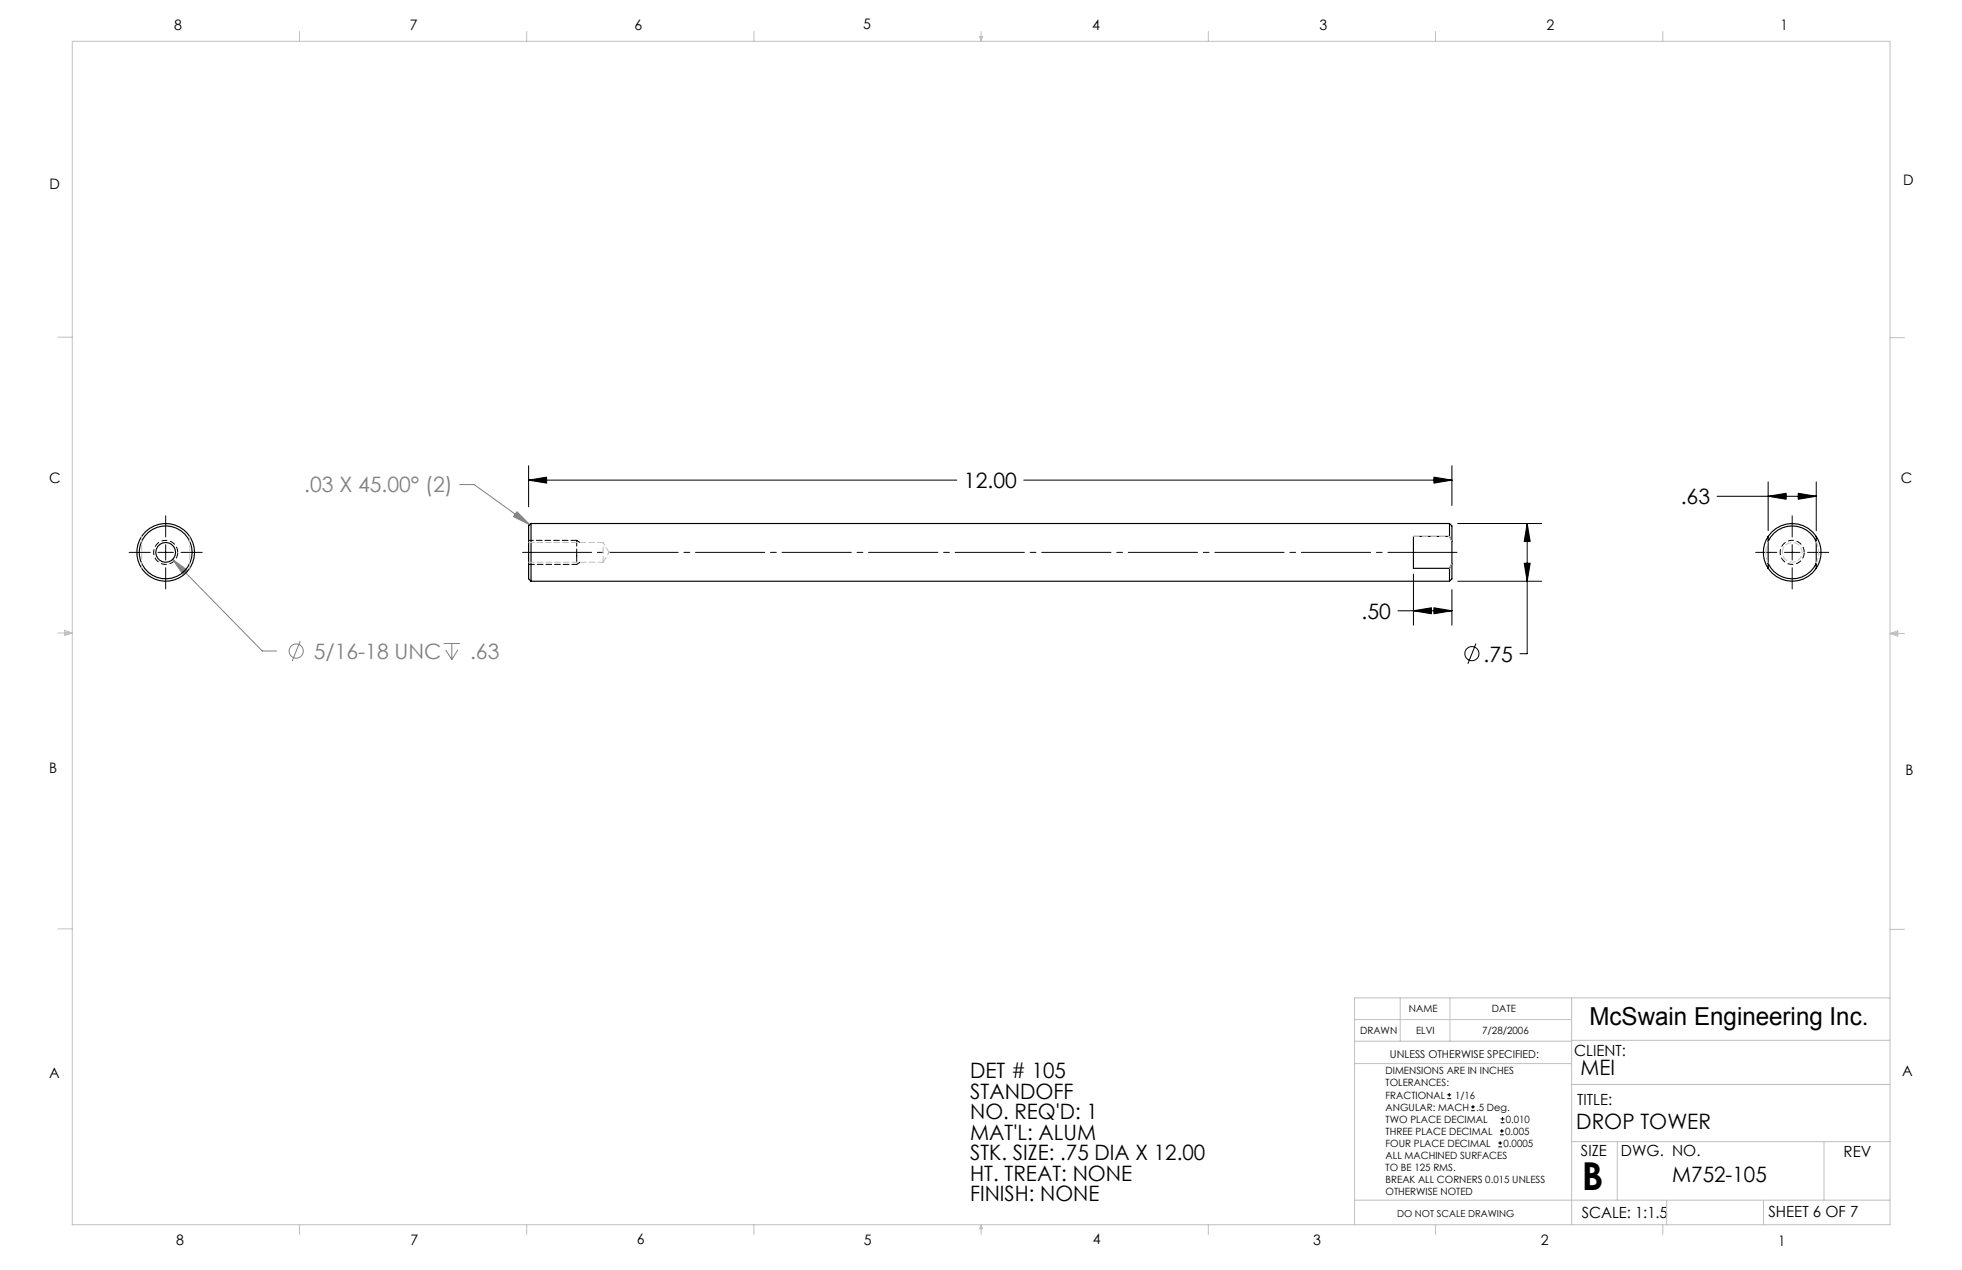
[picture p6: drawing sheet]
<svg xmlns="http://www.w3.org/2000/svg" width="432mm" height="279mm" viewBox="0 0 432 279" stroke-linecap="round" stroke-linejoin="round" font-family="sans-serif">
<g fill="none" stroke="#808080" stroke-width=".22">
<path d="M101.2 106.6h3.2l12.2 8.8M113.8 112.6l2.8 2.8-3.6-1.7zM38 123.1l3.2 2.3-.9 1zM38 123.1l19.7 20.1h3.2M66.1 141l-1.8 4.5M97.7 141.6h3.5M98.1 143l1.3 2.1M99.4 141.6v3.5M100.8 143l-1.4 2.1"/>
<circle cx="65.2" cy="143.2" r="1.56"/>
</g>
<g fill="none" stroke="#000" stroke-width=".22">
<path d="M36.5 113.5v4.6M36.5 119.8v3.4M116.3 105.6l4-.6v1.3zM116.3 102.5v9M116.3 105.6h94.3M225.3 105.6h94.2M315.6 105l3.9 .6-3.9 .7zM319.5 102.5v8.7M320.8 115.2h18.5M336.1 115.2l.7 3.9h-1.4zM336.1 115.2v28.6h-1.6M377.9 109.2h21.8"/>
<path d="M389.1 109.2l4-.7v1.3zM389.1 106v10.7M394.4 113.5v4.6M394.4 119.8v3.4M395.8 108.5l3.9 .7-3.9 .6zM399.7 106v10.7M28.4 121.5h4.7M34.8 121.5h3.4M36.5 124.9v4.7M39.9 121.5h4.6M307.7 134.4h11.8M311.1 134.4l3.9-.7v1.3z"/>
<path d="M311.1 126.3v11.2M315.6 133.7l3.9 .7-3.9 .6zM319.5 129.7v7.8M320.8 127.9h18.5M335.4 123.9h1.4l-.7 4zM386.4 121.5h4.6M392.7 121.5h3.4M394.4 124.9v4.7M397.8 121.5h4.7M324.8 141.6l-1.7 4.4M318.5 241.7h.9M318.5 240.9h.9"/>
<path d="M318.9 240.4v.9M323.8 244.4h.8M323.8 243.5h.8M324.2 243.1v.8M329.7 252.3h.9M329.7 251.5h.9M330.1 249.7h.9M330.1 248.8h.9M330.2 251v.9M330.3 247h.8M330.3 246.2h.8M330.5 248.4v.8"/>
<path d="M330.7 245.7v.9"/>
<circle cx="323.9" cy="143.8" r="1.56"/>
</g>
<path d="M39.1 121.5a2.65 2.65 0 0 0-3.9-2.3 2.65 2.65 0 0 0-.2 4.5 2.65 2.65 0 0 0 4.1-1.9v-.3M397.1 121.5a2.65 2.65 0 0 0-3.9-2.3 2.65 2.65 0 0 0-.2 4.5 2.65 2.65 0 0 0 4.1-1.9v-.3" fill="none" stroke="#000" stroke-width=".22" stroke-dasharray="1.3 .6" stroke-linecap="butt"/>
<path d="M126.9 118.9h-10.6M126.9 118.9v2.6M127.6 119.3l-.7-.4M116.3 124.2h10.6M126.9 124.2l.7-.5M126.9 121.5v.8M126.9 122.3v1.9" fill="none" stroke="#000" stroke-width=".22" stroke-dasharray="1.3 .6"/>
<path d="M115 121.5h205.7" fill="none" stroke="#000" stroke-width=".22" stroke-dasharray="15.2 1.3 1.3 1.3"/>
<g fill="none" stroke="#c0c0c0" stroke-width=".22">
<path d="M15.9 9.1h400.1v260.3h-400.1zM65.9 6.9v2.2M115.9 6.9v2.2M165.9 6.9v2.2M215.6 8h.6l-.3 1.1zM215.7 8l.2 1.1M215.9 6.9v2.2M216.1 8l-.2 1.1M265.9 6.9v2.2M315.9 6.9v2.2M365.9 6.9v2.2M12.7 74.2h3.2"/>
<path d="M416 74.3h3.1M12.7 139.3h3.2M14.2 139l1.7 .3M14.2 138.7l1.7 .6-1.7 .5zM15.9 139.3l-1.7 .2M416 139.4h3.1M416 139.4l1.7-.6v1.1zM416 139.4l1.7 .2M417.7 139.1l-1.7 .3M12.7 204.4h3.2M308.2 219.5v9.6M319.1 219.5v9.6"/>
<path d="M345.9 219.5v49.9M416 204.5h3.1M416 219.5h-117.9v49.9M298.1 234h47.8M298.1 229.1h47.8M298.1 224.3h47.8M345.9 228.9h70.1M345.9 238.6h70.1M345.9 251.2h70.1M355.9 251.2v12.8M401.4 251.2v12.8M65.9 269.4v2.2"/>
<path d="M115.9 269.4v2.2M165.9 269.4v2.2M215.9 269.4v2.2M215.9 269.4l.3 .9h-.6zM265.9 269.4v2.2M298.1 264h117.9M315.9 269.4v2.2M365.9 269.4v2.2M366.8 264v5.4M388.1 264v5.4"/>
</g>
<path d="M315.6 105l3.9 .6-3.9 .7zM116.3 105.6l4-.6v1.3zM315.6 133.7l3.9 .7-3.9 .6zM311.1 134.4l3.9-.7v1.3zM335.4 123.9h1.4l-.7 4zM336.1 115.2l.7 3.9h-1.4zM389.1 109.2l4-.7v1.3zM395.8 108.5l3.9 .7-3.9 .6z" fill="#000"/>
<path d="M38 123.1l2.3 3.3 .9-1zM113.8 112.6l2.8 2.8-3.6-1.7z" fill="#808080"/>
<g fill="none" stroke="#000" stroke-width=".25">
<path d="M116.9 115.2v12.7M116.9 115.2l-.6 .5v11.6l.6 .6M116.9 115.2h202.1M319 115.2v2.8M319 118h-7.9v7h7.9M319 115.2l.5 .5v3.4M319 118l.5 1.1M319.5 119.1v4.8M389.1 119.1a5.8 5.8 0 0 1 5.3-3.4 5.8 5.8 0 0 1 5.3 3.4M389.1 118a6.4 6.4 0 0 1 10.6 0M389.1 118a6.4 6.4 0 0 0 0 7M389.1 118v7"/>
<path d="M399.7 118a6.4 6.4 0 0 1 0 7M399.7 118v7M116.9 127.9h202.1M319 125v2.9M319.5 123.9v3.4l-.5 .6M319.5 123.9l-.5 1.1M389.1 125a6.4 6.4 0 0 0 10.6 0M389.1 123.9a5.8 5.8 0 0 0 5.3 3.4 5.8 5.8 0 0 0 5.3-3.4"/>
<circle cx="36.5" cy="121.5" r="5.8"/>
<circle cx="36.5" cy="121.5" r="6.3"/>
<circle cx="36.5" cy="121.5" r="2.18"/>
</g>
<g fill="none" stroke="#c0c0c0" stroke-width=".22" stroke-dasharray="1.3 .6">
<path d="M31.2 118v7M132.7 119.3h-16.4M311.1 118h7.9M319 118l.5 1.1M399.7 119.1a5.8 5.8 0 0 1 0 4.8M41.8 125v-7M116.3 123.7h16.4M132.7 121.5v-2.2M132.7 123.7v-2.2M132.7 123.7l1.4-2.2M134.1 121.5l-1.4-2.2M319.5 123.9l-.5 1.1"/>
<path d="M388.6 121.5l.1-1.1 .4-1.3M389.1 123.9l-.4-1.3-.1-1.1M392.3 121.5a2.18 2.18 0 0 1 3-2 2.18 2.18 0 0 1 .6 3.6 2.18 2.18 0 0 1-3.5-.9l-.1-.7"/>
</g>
<text font-size="8.5" x="348.1" y="261.8">B</text>
<text font-size="5.5" x="349.8" y="225.5">McSwain Engineering Inc.</text>
<g font-size="4.7">
<text x="212.2" y="107.4">12.00</text>
<text x="369.9" y="110.9">.63</text>
<text x="299.7" y="136.1">.50</text>
<text x="326.5" y="145.5">.75</text>
<text x="213.5" y="237.3">DET # 105</text>
<text x="347.8" y="236.6">MEI</text>
<text x="213.5" y="241.8">STANDOFF</text>
<text x="213.5" y="246.3">NO. REQ'D: 1</text>
<text x="213.5" y="250.8">MAT'L: ALUM</text>
<text x="346.9" y="248.3">DROP TOWER</text>
<text x="213.5" y="255.2">STK. SIZE: .75 DIA X 12.00</text>
<text x="213.5" y="259.7">HT. TREAT: NONE</text>
<text x="368" y="260.1">M752-105</text>
<text x="213.5" y="264.2">FINISH: NONE</text>
</g>
<g font-size="4.7" fill="#808080">
<text x="67" y="108.3">.03 X 45.00° (2)</text>
<text x="69" y="144.9">5/16-18 UNC</text>
<text x="103.5" y="144.9">.63</text>
</g>
<g font-size="3.4">
<text x="346.4" y="232.4">CLIENT:</text>
<text x="347.1" y="243.1">TITLE:</text>
<text x="347.9" y="254.3">SIZE</text>
<text x="356.7" y="254.3">DWG. NO.</text>
<text x="405.7" y="254.4">REV</text>
<text x="348.1" y="267.9">SCALE: 1:1.5</text>
<text x="389.2" y="267.7">SHEET 6 OF 7</text>
</g>
<g font-size="3.2">
<text x="38.3" y="6.6">8</text>
<text x="90.2" y="6.7">7</text>
<text x="139.7" y="6.5">6</text>
<text x="190" y="6.5">5</text>
<text x="240.4" y="6.5">4</text>
<text x="290.4" y="6.7">3</text>
<text x="340.4" y="6.5">2</text>
<text x="391.9" y="6.7">1</text>
<text x="10.9" y="41.5">D</text>
<text x="418.9" y="40.7">D</text>
<text x="10.9" y="106.2">C</text>
<text x="418.4" y="106.4">C</text>
<text x="10.8" y="170.2">B</text>
<text x="419.4" y="170.5">B</text>
<text x="10.8" y="237.2">A</text>
<text x="418.6" y="236.7">A</text>
<text x="38.8" y="273.8">8</text>
<text x="90.4" y="273.8">7</text>
<text x="140.2" y="273.8">6</text>
<text x="190.1" y="273.9">5</text>
<text x="240.5" y="273.8">4</text>
<text x="289" y="273.8">3</text>
<text x="339.1" y="273.8">2</text>
<text x="391.4" y="274.1">1</text>
</g>
<text font-size="2.4" x="305.9" y="232.7">UNLESS OTHERWISE SPECIFIED:</text>
<g font-size="2.2">
<text x="299.3" y="227.5">DRAWN</text>
<text x="310.1" y="222.6">NAME</text>
<text x="311.7" y="227.4">ELVI</text>
<text x="326.2" y="227.4">7/28/2006</text>
<text x="328.4" y="222.7">DATE</text>
<text x="304.9" y="236.4">DIMENSIONS ARE IN INCHES</text>
<text x="304.9" y="239">TOLERANCES:</text>
<text x="304.9" y="241.7">FRACTIONAL</text>
<text x="304.9" y="244.3">ANGULAR: MACH</text>
<text x="320.2" y="241.7">1/16</text>
<text x="324.9" y="244.3">.5 Deg.</text>
<text x="304.9" y="249.6">THREE PLACE DECIMAL</text>
<text x="304.9" y="247">TWO PLACE DECIMAL</text>
<text x="331.2" y="249.6">0.005</text>
<text x="331.4" y="247">0.010</text>
<text x="304.9" y="252.3">FOUR PLACE DECIMAL</text>
<text x="304.9" y="254.9">ALL MACHINED SURFACES</text>
<text x="304.9" y="257.6">TO BE 125 RMS.</text>
<text x="330.9" y="252.3">0.0005</text>
<text x="304.9" y="260.2">BREAK ALL CORNERS 0.015 UNLESS</text>
<text x="304.9" y="262.9">OTHERWISE NOTED</text>
</g>
<text font-size="2.1" x="307.5" y="267.8">DO NOT SCALE DRAWING</text>
</svg>
